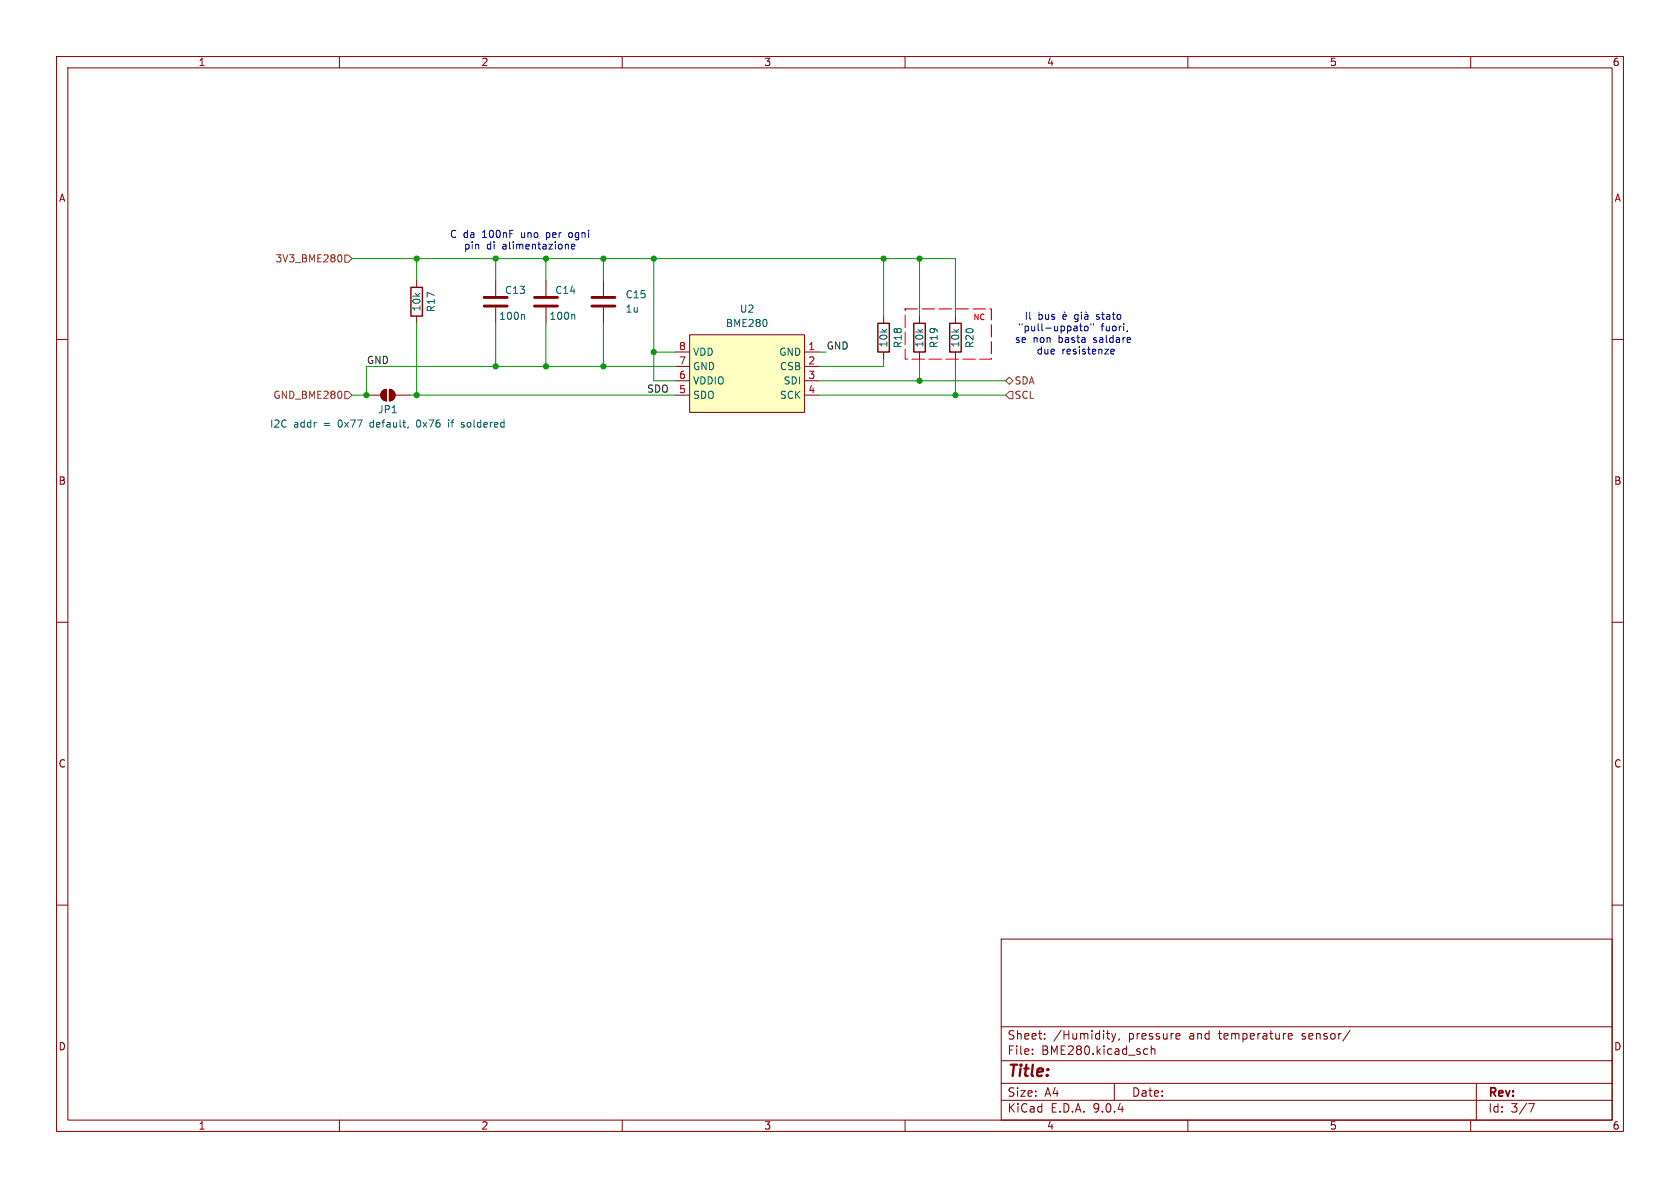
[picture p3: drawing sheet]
<svg xmlns="http://www.w3.org/2000/svg" width="297mm" height="210mm" viewBox="0 0 297 210" stroke-linecap="round" stroke-linejoin="round" font-family="sans-serif">
<g fill="none" stroke="#840000" stroke-width=".18">
<path d="M10 10h277v190h-277zM12 12h273v186h-273zM60 10v2M110 10v2M160 10v2M210 10v2M260 10v2M10 60h2M285 60h2M10 110h2M285 110h2M10 160h2"/>
<path d="M177 166h108v32h-108zM285 160h2M60 198v2M110 198v2M160 198v2M177 194.5h108M177 191.5h108M177 187.5h108M177 181.5h108M182.5 186.3v.1M182.5 185.5v.1M184.7 183.6v.1"/>
<path d="M184.7 182.8v.1M195.6 182.7h.6M196 183.7h.2M196.5 182.7l.4 1M196.9 183.7l-.2 .4-.2 .1M197 191.5v3M197.2 182.7l-.3 1M197.9 183.6l-.2 .3M202.5 185.4l.4 .1M202.9 186.3l-.4 .1M203.5 185.5l.2-.1 .4 .1 .1 .9M203.5 184.9v1.5"/>
<path d="M208.1 182.7l.4 .1 .1 .3-.7 .1M208.5 183.6l-.4 .1M210 198v2M227.7 183.2l.8-.1-.1-.3-.4-.1-.3 .2 .1 .7h.6M238.7 182.1l-1.3 2M260 198v2M261 191.5v6.5M270.2 195.1h1l-.6 1.5"/>
</g>
<path d="M121.9 59.2h20.3v13.7h-20.3z" fill="#ffffc2"/>
<g fill="none" stroke="#840000" stroke-width=".18">
<path d="M73.7 49.5v1.3M73.7 55.9v1.3M87.6 49.5v2.8M87.6 54.4v2.8M96.5 49.5v2.8M96.5 54.4v2.8M106.7 49.5v2.8M106.7 54.4v2.8M121.9 59.2h20.3v13.7h-20.3zM156.2 55.9v1.3M162.6 55.9v1.3M168.9 55.9v1.3"/>
<path d="M64.8 69.9h2.5M67.6 69.1l.7-.3v2.1a1.02 1.02 0 0 1-.9-.7 1.02 1.02 0 0 1 .2-1.1zM68.8 68.8a1.02 1.02 0 0 1 1 1.1 1.02 1.02 0 0 1-1 1zM69.8 69.9h2.6M119.4 62.2h2.5M119.4 64.8h2.5M119.4 67.3h2.5M119.4 69.9h2.5M142.2 62.2h2.6M142.2 64.8h2.6M142.2 67.3h2.6M142.2 69.9h2.6"/>
<path d="M156.2 62.2v1.3M162.6 62.2v1.3M168.9 62.2v1.3"/>
</g>
<path d="M92.5 55.6l.2 .2v.7M101.4 55.6l.2 .2v.7M135.5 56.7v.8M72.2 75.4l-.1 .2M73.8 74.4l-.2 .3 .2 .7M79.3 74.2v.2M79.3 74.7v.8M81.6 74.9l.5 .4M82 74.7h-.3l-.1 .1M82.1 75.3l-.2 .2-.3-.1" fill="none" stroke="#006464" stroke-width=".18"/>
<path d="M72.6 50.8h2.1v5.1h-2.1zM155.2 57.2h2v5h-2zM161.5 57.2h2.1v5h-2.1zM167.9 57.2h2v5h-2z" fill="none" stroke="#840000" stroke-width=".25"/>
<path d="M85.6 52.6h4.1M85.6 54.1h4.1M94.5 52.6h4.1M94.5 54.1h4.1M104.6 52.6h4.1M104.6 54.1h4.1" fill="none" stroke="#840000" stroke-width=".51"/>
<g fill="#840000" stroke="#840000" stroke-width=".18">
<path d="M68.8 68.8a1.02 1.02 0 0 1 1 1.1 1.02 1.02 0 0 1-1 1z"/>
<path d="M67.6 69.1l.7-.3v2.1a1.02 1.02 0 0 1-.9-.7 1.02 1.02 0 0 1 .2-1.1z"/>
</g>
<path d="M60 45a.68 .68 0 0 1 .4 .7 .68 .68 0 0 1-.4 .6M61 45.1h.6l.6 .6-.6 .7h-.6zM61 69.2h.6l.6 .7-.6 .6h-.6zM177.8 69.9l.6-.7h.7v1.3h-.7zM177.8 67.3l.6-.6 .7 .6-.7 .6z" fill="none" stroke="#725600" stroke-width=".18"/>
<g fill="none" stroke="#009600" stroke-width=".18">
<path d="M62.2 45.7h106.7v10.2M73.7 45.7v3.8M73.7 57.2v12.7M87.6 45.7v3.8M87.6 57.2v7.6M96.5 45.7v3.8M96.5 57.2v7.6M106.7 45.7v3.8M106.7 57.2v7.6M115.6 45.7v21.6h3.8M156.2 45.7v10.2M162.6 45.7v10.2"/>
<path d="M72.4 69.9h47M115.6 62.2h3.8M119.4 64.8h-54.6v5.1h-2.6M144.8 62.2h1.2M144.8 67.3h33M144.8 69.9h33M156.2 63.5v1.3h-11.4M162.6 63.5v3.8M168.9 63.5v6.4"/>
</g>
<g fill="none" stroke="#0000c2" stroke-width=".18">
<path d="M100.3 43.2l.2 .2v.6M100.7 41.2l-.2 .2 .2 .5M101.1 43.2v.8h.5M101.6 43.2v.3l-.6 .1M187.9 56l.6-.1v-.2l-.4-.1-.2 .2 .1 .6h.5M188.1 55.1l.2 .2M190.2 57.6l.2 .2v.7M190.4 58.4l-.1 .1M190.4 57.9l-.1 .1M190.6 55.7l-.4-.1-.2 .2 .1 .6h.5M190.6 55.6v1l-.3 .3-.3-.1M190.9 57.6h.4"/>
<path d="M191 57.2v1.1l.3 .2M191.2 55.2v.1M191.2 55.6v.8M191.8 57.8l.1-.2 .4 .2 .1 .4-.2 .2-.3 .1-.1-.1zM191.8 55.7h.5v.7M191.9 55.1l.2 .2M192.3 55.9l-.4 .1-.2 .1 .2 .3h.4M192.8 57.2v.3M193.3 57.2v.3M199.3 58.4l-.1 .3M196.4 62.2l.6-.2-.1-.2-.3-.1-.2 .2v.6h.5"/>
</g>
<path d="M160 54.6h15.3v8.9h-15.3z" fill="none" stroke="#f01" stroke-width=".2" stroke-dasharray="2.2 .8"/>
<g fill="#009600" stroke="#009600" stroke-width=".18">
<circle cx="156.2" cy="45.7" r=".46"/>
<circle cx="162.6" cy="45.7" r=".46"/>
<circle cx="115.6" cy="45.7" r=".46"/>
<circle cx="115.6" cy="62.2" r=".46"/>
<circle cx="168.9" cy="69.9" r=".46"/>
<circle cx="162.6" cy="67.3" r=".46"/>
<circle cx="73.7" cy="69.9" r=".46"/>
<circle cx="87.6" cy="64.8" r=".46"/>
<circle cx="96.5" cy="64.8" r=".46"/>
<circle cx="87.6" cy="45.7" r=".46"/>
<circle cx="73.7" cy="45.7" r=".46"/>
<circle cx="106.7" cy="64.8" r=".46"/>
<circle cx="64.8" cy="69.9" r=".46"/>
<circle cx="106.7" cy="45.7" r=".46"/>
<circle cx="96.5" cy="45.7" r=".46"/>
</g>
<text font-size="2.8" fill="#840000" x="178" y="190.9">Title:</text>
<g font-size="2.1" fill="#840000">
<text x="178" y="184">Sheet:</text>
<text x="186.2" y="184">/Humidity,</text>
<text x="199.5" y="184">pressure</text>
<text x="210.4" y="184">and</text>
<text x="215.8" y="184">temperature</text>
<text x="230.6" y="184">sensor/</text>
<text x="178" y="186.7">File:</text>
<text x="184.1" y="186.7">BME280.kicad_sch</text>
<text x="178" y="196.9">KiCad</text>
<text x="178" y="194.1">Size:</text>
<text x="184.7" y="194.1">A4</text>
<text x="185.7" y="196.9">E.D.A.</text>
<text x="193.3" y="196.9">9.0.4</text>
<text x="200" y="194.1">Date:</text>
<text x="263" y="194.3">Rev:</text>
<text x="263" y="196.9">Id:</text>
<text x="267.1" y="196.9">3/7</text>
</g>
<g font-size="1.8" fill="#840000">
<text x="35" y="11.9">1</text>
<text x="85" y="11.9">2</text>
<text x="135" y="11.9">3</text>
<text x="185" y="11.9">4</text>
<text x="235" y="11.9">5</text>
<text x="285" y="11.9">6</text>
<text x="10.3" y="35.9">A</text>
<text x="285.3" y="35.9">A</text>
<text x="10.3" y="85.9">B</text>
<text x="285.3" y="85.9">B</text>
<text x="10.3" y="135.9">C</text>
<text x="285.3" y="135.9">C</text>
<text x="10.3" y="185.9">D</text>
<text x="285.3" y="185.9">D</text>
<text x="35" y="199.9">1</text>
<text x="85" y="199.9">2</text>
<text x="135" y="199.9">3</text>
<text x="185" y="199.9">4</text>
<text x="235" y="199.9">5</text>
<text x="285" y="199.9">6</text>
</g>
<g font-size="1.8" fill="#725600">
<text x="48.6" y="46.6">3V3_BME280</text>
<text x="48.2" y="70.7">GND_BME280</text>
<text x="179.3" y="70.7">SCL</text>
<text x="179.3" y="68.2">SDA</text>
</g>
<g font-size="1.8" fill="#0000c2">
<text x="79.4" y="42.3">C da</text>
<text x="81.9" y="44.3">pin</text>
<text x="85.4" y="42.3">100nF</text>
<text x="86" y="44.3">di</text>
<text x="88.9" y="44.3">alimentazione</text>
<text x="92.4" y="42.3">uno</text>
<text x="97" y="42.3">per</text>
<text x="101.2" y="42.3">ogni</text>
<text x="179.9" y="58.8">&quot;pull-uppato&quot;</text>
<text x="181" y="56.7">Il</text>
<text x="183.5" y="56.7">bus</text>
<text x="194.3" y="56.7">stato</text>
<text x="194.6" y="58.8">fuori,</text>
<text x="179.3" y="60.8">se</text>
<text x="182.6" y="60.8">non</text>
<text x="183.2" y="62.9">due</text>
<text x="187.2" y="60.8">basta</text>
<text x="187.7" y="62.9">resistenze</text>
<text x="193.6" y="60.8">saldare</text>
</g>
<g font-size="1.8" fill="#006464">
<text x="89.2" y="52.2">C13</text>
<text x="98.1" y="52.2">C14</text>
<text x="110.5" y="52.9">C15</text>
<text x="74.5" y="55.2" transform="rotate(-90 74.5 55.2)">10k</text>
<text x="77.1" y="55.3" transform="rotate(-90 77.1 55.3)">R17</text>
<text x="88.1" y="56.7">100n</text>
<text x="97" y="56.7">100n</text>
<text x="110.5" y="55.5">1u</text>
<text x="128.2" y="58">BME280</text>
<text x="130.7" y="55.5">U2</text>
<text x="122.4" y="63.1">VDD</text>
<text x="122.4" y="65.6">GND</text>
<text x="137.7" y="63.1">GND</text>
<text x="137.8" y="65.6">CSB</text>
<text x="157.1" y="61.5" transform="rotate(-90 157.1 61.5)">10k</text>
<text x="159.6" y="61.6" transform="rotate(-90 159.6 61.6)">R18</text>
<text x="163.4" y="61.5" transform="rotate(-90 163.4 61.5)">10k</text>
<text x="166" y="61.6" transform="rotate(-90 166 61.6)">R19</text>
<text x="169.8" y="61.5" transform="rotate(-90 169.8 61.5)">10k</text>
<text x="172.3" y="61.6" transform="rotate(-90 172.3 61.6)">R20</text>
<text x="122.4" y="68.2">VDDIO</text>
<text x="122.4" y="70.7">SDO</text>
<text x="137.8" y="70.7">SCK</text>
<text x="138.4" y="68.2">SDI</text>
<text x="47.6" y="75.8">I2C</text>
<text x="51.9" y="75.8">addr</text>
<text x="57.3" y="75.8">=</text>
<text x="60" y="75.8">0x77</text>
<text x="65.9" y="75.8">default,</text>
<text x="66.8" y="73.3">JP1</text>
<text x="74.3" y="75.8">0x76</text>
<text x="80.1" y="75.8">if</text>
<text x="82.6" y="75.8">soldered</text>
</g>
<g font-size="1.8" fill="#0f0f0f">
<text x="64.8" y="64.4">GND</text>
<text x="146" y="61.9">GND</text>
<text x="114.3" y="69.5">SDO</text>
</g>
<g font-size="1.8" fill="#a90000">
<text x="119.9" y="62">8</text>
<text x="119.9" y="64.5">7</text>
<text x="142.8" y="62">1</text>
<text x="142.8" y="64.5">2</text>
<text x="119.9" y="67.1">6</text>
<text x="119.9" y="69.6">5</text>
<text x="142.8" y="67.1">3</text>
<text x="142.8" y="69.6">4</text>
</g>
<text font-size="1.4" fill="#ff0400" x="171.9" y="56.6">NC</text>
</svg>
